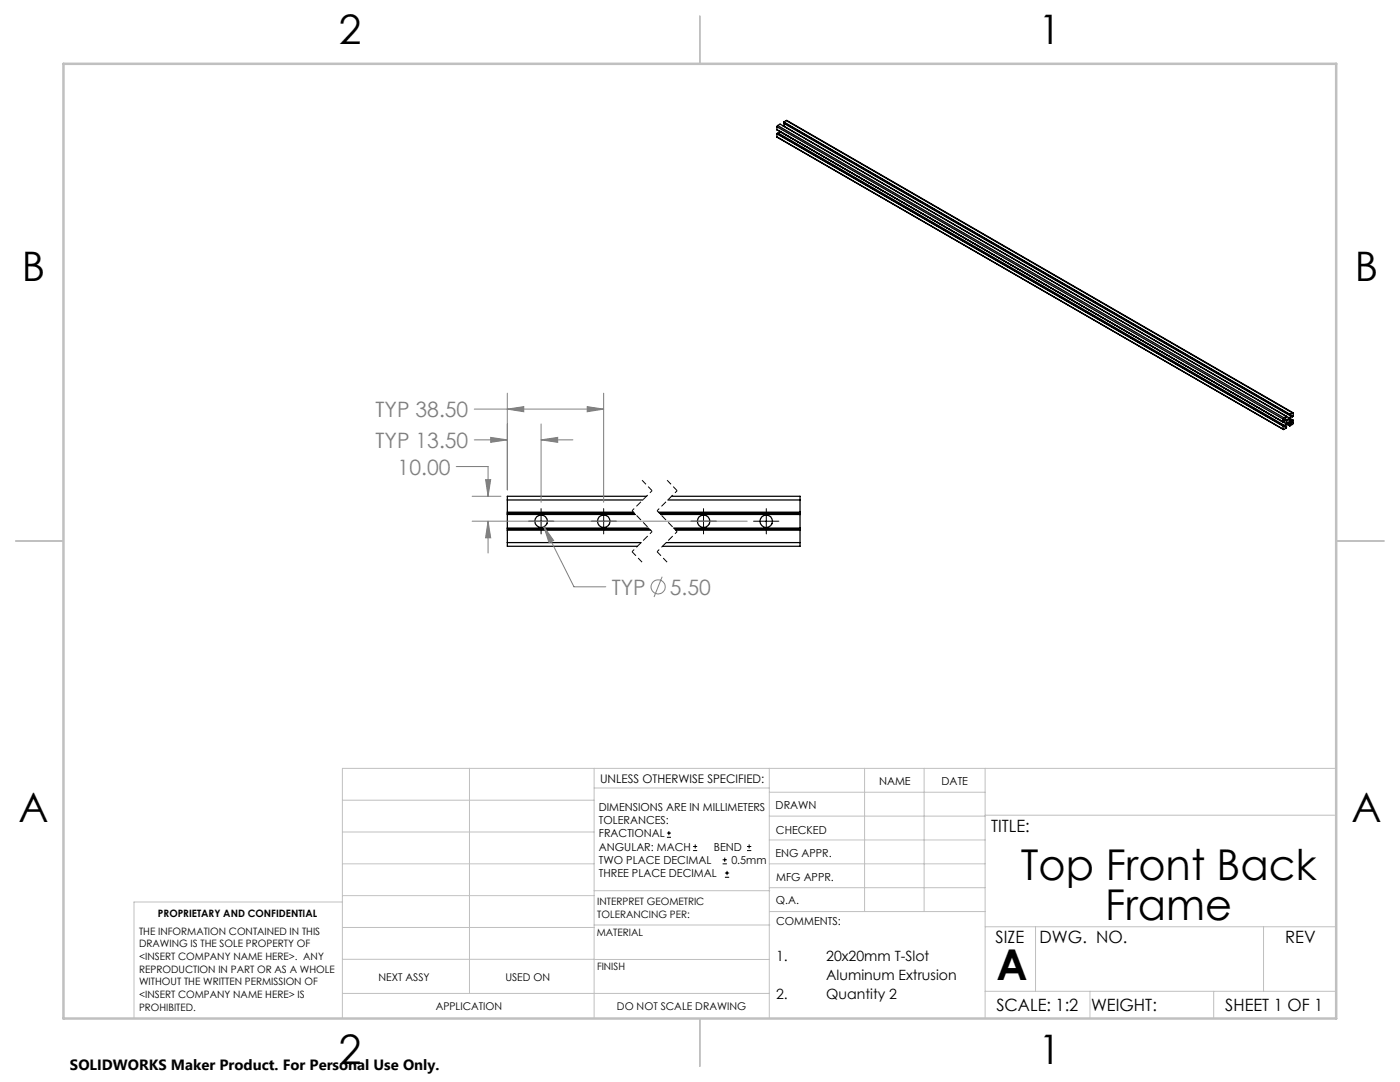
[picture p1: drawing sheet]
<svg xmlns="http://www.w3.org/2000/svg" width="279mm" height="216mm" viewBox="0 0 279 216" stroke-linecap="round" stroke-linejoin="round" font-family="sans-serif">
<g fill="none" stroke="#000" stroke-width=".25">
<path d="M155 27.3l.1 .1M155 27.3l101.1 58.4M155 25.3l101 58.3M155 25.9l101.7 58.7M155 25.3v.6M155 26.7v.6M155 25.9h.1M155 26.7l101 58.3M155.1 26.6l-.1 .1M155.1 26.6l101 58.3M155.1 26.6l.2-.1 101 58.3M155.2 25l-.2 .3"/>
<path d="M155.2 25l101 58.4M155.2 25l.5-.2 101.7 58.6M155.7 26.2h.1M155.7 26.2l-.3 .5M156.3 25.1h.1M156.4 24.4l101 58.3M156.4 24.4v.2l101 58.3M156.4 24.3v.1M156.4 24.3l101 58.4M156.6 24.7l-.3 .4M156.9 24.1l101.1 58.2M156.9 24.1l-.5 .2"/>
<path d="M156.9 24.1l101 58.3M101.2 99.8h27.1M101.2 99.8v8.5M129 99h-27.8v.8M133.3 99.8h26.4M134 99h25.7v.8M159.7 99.8v8.5M256 85l.1 .7 .6-.3 .1-.2M256 83.6v.6l.3-.1v-.2l.1-.1 .3 .1v.7M256.1 84.9l-.1 .1M256.2 83.4l-.2 .2M256.2 83.4l.5-.3 .1 .2-.3 .1v.2l.3 .1 .6-.3"/>
<path d="M256.3 84.8l-.2 .1M256.3 84.8v.3h.1M256.3 84.9l.1 .2M256.6 85l.2 .2M256.7 84.6l-.3 .5M256.8 84.6l.6-.3 .2 .3M256.8 84.6l-.3 .7 .3-.1M256.8 84.6l.6 .3M257 83.8l.2-.1a.34 .34 0 0 1 0 .4 .34 .34 0 0 1-.4 .2zM257 84.5l.4 .3M257.2 84.4l.4 .2M257.4 84.9v.1"/>
<path d="M257.4 82.7v.2M257.4 84.8v.1M257.4 82.9l.2-.1v.1M257.4 82.7h.1M257.5 83.5v.6l.4 .1M257.5 83.7l.4 .2M257.5 83.5l.5 .3M257.5 84l.4 .2M257.5 82.9h.1M257.6 84.6l-.2 .2M257.6 82.9l-.2 .5M257.7 83.1l.2 .1"/>
<path d="M257.9 83.2v-.3l-.4 .6M257.9 83.9v.3M257.9 82.4h.2v.6l-.2 .2M257.9 82.4l-.5 .3M258 83.8v.8l-.6 .4M258 83.8l-.1 .1M101.2 108.3v.7h26M101.2 102.2h25.2M101.2 102.4h25.4M101.2 105.8h28.7M101.2 108.3h26.8M101.2 105.6h28.4"/>
<path d="M101.2 102.7h25.6M101.2 105.4h28.2M131.4 102.2h28.3M131.6 102.4h28.1M131.8 102.7h27.9M133 108.3h26.7M134.4 105.4h25.3M134.6 105.6h25.1M134.8 105.8h24.9M159.7 108.3v.7h-27.5"/>
<circle cx="108" cy="104" r="1.26"/>
<circle cx="120.5" cy="104" r="1.24"/>
<circle cx="140.4" cy="104" r="1.24"/>
<circle cx="152.9" cy="104" r="1.24"/>
</g>
<g fill="none" stroke="#808080" stroke-width=".2">
<path d="M101.2 78.5v19.3M120.5 78.5v21.7M91.1 93.1h6.3v5.9M94.2 99h5.8M94.7 87.8h6.5M94.7 81.6h25.8M96.9 95.7h1l-.5 3.3zM97.9 87.3l3.3 .5-3.3 .5zM101.2 81.6l3.3-.5v1.1zM108 87.8l3.3-.5v1zM108 84.6v15.6M108 87.8h6.3"/>
<path d="M117.2 81.1l3.3 .5-3.3 .6zM94.2 104h54.9M97.4 104l.5 3.3h-1zM97.4 104v6.3M108.5 105.1l2 2.7-.9 .5zM108.5 105.1l6 12h6.4M132.2 115.1l-1.7 4"/>
<circle cx="131.3" cy="117.1" r="1.41"/>
</g>
<g fill="none" stroke="#000" stroke-width=".2">
<path d="M105.5 104h5M108 101.5v5M118 104h5M120.5 101.5v5M137.9 104h5M140.4 101.5v5M150.4 104h5M152.9 101.5v5M133.1 167.1h.8M133.1 166.2h.8M133.5 165.8v.9M138.3 169.7h.8"/>
<path d="M138.3 168.9h.8M138.7 168.5v.8M144.2 172.4h.9M144.2 171.6h.9M144.6 171.1v.9M144.7 175h.8M144.7 174.2h.8M145.1 173.8v.8M149.1 169.7h.8M149.1 168.9h.8M149.5 168.5v.8"/>
</g>
<path d="M128.1 95.8l2 2.1M133.1 95.8l2 2.1M126.1 110.1l2 2.1M131.1 110.1l2 2.1" fill="none" stroke="#000" stroke-width=".2" stroke-dasharray="1.3 .6" stroke-dashoffset=".1" stroke-linecap="butt"/>
<path d="M130.1 97.9l-4 4M135.1 97.9l-4 4M130.1 106.1l-4 4M135.1 106.1l-4 4" fill="none" stroke="#000" stroke-width=".2" stroke-dasharray="1.3 .6" stroke-dashoffset=".7" stroke-linecap="butt"/>
<path d="M126.1 101.9l4 4.2M131.1 101.9l4 4.2" fill="none" stroke="#000" stroke-width=".2" stroke-dasharray="1.3 .6" stroke-dashoffset=".6" stroke-linecap="butt"/>
<g fill="none" stroke="#c0c0c0" stroke-width=".2">
<path d="M68.3 159.7h50.3M93.7 153.3v44.9M118.6 153.3v49.9M118.6 157.2h34.9M153.5 153.3v49.9M153.5 158.1h43.1M172.5 153.3v28.6M184.4 153.3v28.6M196.6 153.3v49.9M266.7 153.3h-198.4v49.9M68.3 178.7h50.3M68.3 172.4h50.3"/>
<path d="M68.3 166h50.3M68.3 180h-41.6v23.2M118.6 177.7h35M153.5 167.6h43.1M153.5 162.8h43.1M153.5 172.4h43.1M153.5 177.1h43.1M196.6 162.7h70.1M68.3 198.2h85.2M68.3 191.4l85.2 .1M68.3 185.1h50.3M118.6 184.6h35"/>
<path d="M153.6 181.9h43M196.6 197.8h70.1M196.6 184.9h70.1M206.7 184.9v12.9M217.5 197.8v5.4M242.2 197.8v5.4M252.2 184.9v12.9"/>
</g>
<path d="M139.7 3.2v9.5M3.1 107.9h9.6M266.7 107.9h9.5M139.7 203.2v9.6" fill="none" stroke="#c0c0c0" stroke-width=".25"/>
<path d="M12.7 12.7h254v190.5h-254z" fill="none" stroke="#c0c0c0" stroke-width=".5"/>
<path d="M97.9 87.3l3.3 .5-3.3 .5zM108 87.8l3.3-.5v1zM101.2 81.6l3.3-.5v1.1zM117.2 81.1l3.3 .5-3.3 .6zM97.4 104l.5 3.3h-1zM96.9 95.7h1l-.5 3.3zM108.5 105.1l1.1 3.2 .9-.5z" fill="#808080"/>
<g font-size="8.5">
<text x="203.7" y="175.5">Top Front Back</text>
<text x="220.6" y="183.7">Frame</text>
<text x="198.9" y="195.5">A</text>
</g>
<g font-size="8.1">
<text x="67.6" y="8.9">2</text>
<text x="207.3" y="8.9">1</text>
<text x="4.4" y="56.2">B</text>
<text x="270.4" y="56.2">B</text>
<text x="3.7" y="164.1">A</text>
<text x="269.7" y="164.1">A</text>
<text x="67.6" y="212.4">2</text>
<text x="207.3" y="212.4">1</text>
</g>
<g font-size="4.2" fill="#808080">
<text x="74.9" y="83.2">TYP 38.50</text>
<text x="74.9" y="89.4">TYP 13.50</text>
<text x="79.4" y="94.7">10.00</text>
<text x="122.1" y="118.6">TYP</text>
<text x="133.7" y="118.6">5.50</text>
</g>
<g font-size="3.4">
<text x="197.8" y="166">TITLE:</text>
<text x="198.7" y="188.1">SIZE</text>
<text x="207.5" y="188.1">DWG. NO.</text>
<text x="256.5" y="188.2">REV</text>
<text x="198.8" y="201.7">SCALE: 1:2</text>
<text x="217.7" y="201.8">WEIGHT:</text>
<text x="244.5" y="201.7">SHEET 1 OF 1</text>
</g>
<text font-size="3" x="14" y="213.5">SOLIDWORKS Maker Product. For Personal Use Only.</text>
<g font-size="2.8">
<text x="154.9" y="191.8">1.</text>
<text x="164.9" y="191.8">20x20mm T-Slot</text>
<text x="164.9" y="195.6">Aluminum Extrusion</text>
<text x="154.9" y="199.4">2.</text>
<text x="164.9" y="199.4">Quantity 2</text>
</g>
<text font-size="2.4" x="119.8" y="156.2">UNLESS OTHERWISE SPECIFIED:</text>
<g font-size="2.2">
<text x="119.5" y="161.8">DIMENSIONS ARE IN MILLIMETERS</text>
<text x="154.8" y="161.4">DRAWN</text>
<text x="175.4" y="156.6">NAME</text>
<text x="187.9" y="156.7">DATE</text>
<text x="119.5" y="164.4">TOLERANCES:</text>
<text x="119.5" y="167.1">FRACTIONAL</text>
<text x="154.9" y="166.3">CHECKED</text>
<text x="119.5" y="169.7">ANGULAR: MACH</text>
<text x="119.5" y="172.4">TWO PLACE DECIMAL</text>
<text x="142.5" y="169.7">BEND</text>
<text x="146" y="172.4">0.5mm</text>
<text x="154.8" y="171">ENG APPR.</text>
<text x="119.5" y="175">THREE PLACE DECIMAL</text>
<text x="154.9" y="175.7">MFG APPR.</text>
<text x="154.9" y="180.4">Q.A.</text>
<text x="154.9" y="184.6">COMMENTS:</text>
</g>
<g font-size="2.1">
<text x="75.5" y="195.7">NEXT ASSY</text>
<text x="100.9" y="195.7">USED ON</text>
<text x="86.9" y="201.5">APPLICATION</text>
<text x="123.1" y="201.6">DO NOT SCALE DRAWING</text>
</g>
<g font-size="2">
<text x="31.5" y="182.9">PROPRIETARY AND CONFIDENTIAL</text>
<text x="119.2" y="180.6">INTERPRET GEOMETRIC</text>
<text x="119.2" y="183.1">TOLERANCING PER:</text>
<text x="27.8" y="186.5">THE INFORMATION CONTAINED IN THIS</text>
<text x="27.8" y="189">DRAWING IS THE SOLE PROPERTY OF</text>
<text x="27.8" y="191.6">&lt;INSERT COMPANY NAME HERE&gt;. ANY</text>
<text x="119.1" y="186.7">MATERIAL</text>
<text x="27.8" y="194.1">REPRODUCTION IN PART OR AS A WHOLE</text>
<text x="27.8" y="196.6">WITHOUT THE WRITTEN PERMISSION OF</text>
<text x="119.1" y="193.5">FINISH</text>
<text x="27.8" y="199.1">&lt;INSERT COMPANY NAME HERE&gt; IS</text>
<text x="27.8" y="201.7">PROHIBITED.</text>
</g>
</svg>
